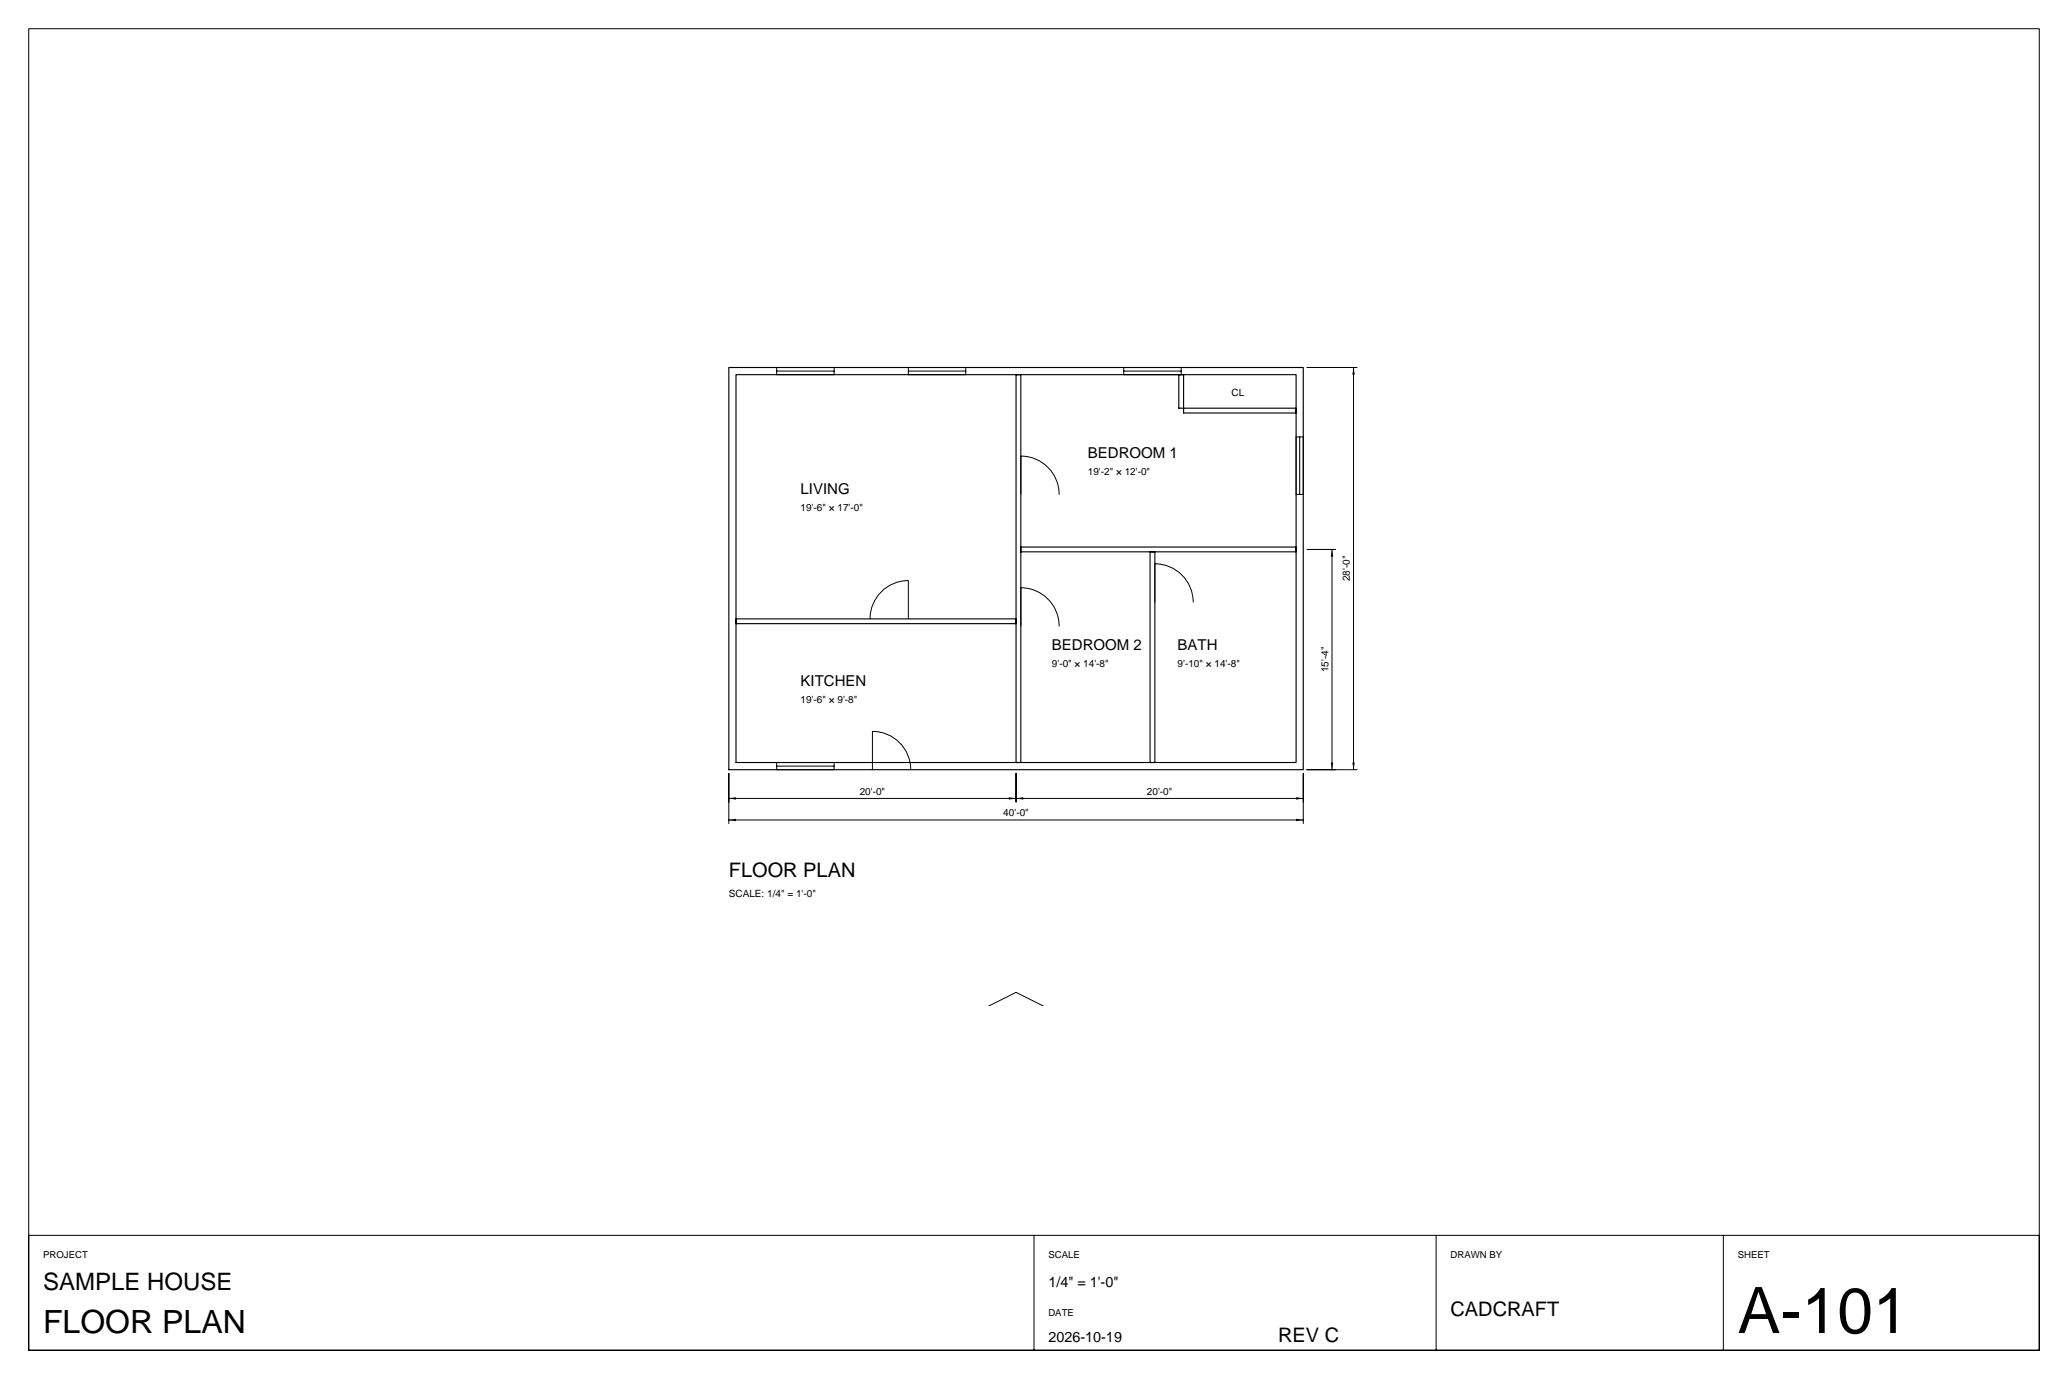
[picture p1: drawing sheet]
<svg xmlns="http://www.w3.org/2000/svg" width="914mm" height="610mm" viewBox="0 0 914 610" stroke-linecap="round" stroke-linejoin="round" font-family="sans-serif">
<g fill="#000">
<path d="M598.5 162.5l.5 3.1h-1z" fill-rule="evenodd"/>
<path d="M589 242.9l.5 3.2h-1.1z" fill-rule="evenodd"/>
<path d="M322.3 353l3.1-.6v1.1z" fill-rule="evenodd"/>
<path d="M446.1 352.4l3.2 .6-3.2 .5z" fill-rule="evenodd"/>
<path d="M449.3 353l3.1-.6v1.1z" fill-rule="evenodd"/>
<path d="M573.1 352.4l3.2 .6-3.2 .5z" fill-rule="evenodd"/>
<path d="M588.4 337.1h1.1l-.5 3.2z" fill-rule="evenodd"/>
<path d="M598 337.1h1l-.5 3.2z" fill-rule="evenodd"/>
<path d="M322.3 362.5l3.1-.6v1.1z" fill-rule="evenodd"/>
<path d="M573.1 361.9l3.2 .6-3.2 .5z" fill-rule="evenodd"/>
</g>
<path d="M322.3 162.5h254v177.8h-254zM325.4 165.6h247.7v171.5h-247.7zM449.3 165.6h2.1v171.5h-2.1zM521.2 165.6h2.1v14.8h-2.1zM523.3 180.4h49.8v2.2h-49.8zM451.4 241.8h121.7v2.1h-121.7zM508.5 243.9h2.1v93.2h-2.1zM325.4 273.6h123.9v2.1h-123.9z" fill="none" stroke="#000" stroke-width=".5"/>
<g fill="none" stroke="#000" stroke-width=".44">
<path d="M12.7 12.7h889v584.2h-889v-50.8h889v50.8h-889zM343.4 162.5h25.4v3.1h-25.4zM343.4 164h25.4M401.6 162.5h25.4v3.1h-25.4zM401.6 164h25.4M496.9 162.5h25.4v3.1h-25.4zM496.9 164h25.4M577.8 162.5h22.3M598.5 162.5v177.8M573.1 193.1h3.2v25.4h-3.2zM574.7 193.1v25.4M451.4 218.5v-16.9a16.9 16.9 0 0 1 16.9 16.9"/>
<path d="M577.8 242.9h12.8M589 242.9v97.4M384.7 273.6a16.9 16.9 0 0 1 16.9-17v17M451.4 276.8v-17a16.9 16.9 0 0 1 16.9 17M510.6 266.2v-17a16.9 16.9 0 0 1 17 17M343.4 337.1h25.4v3.2h-25.4zM343.4 338.7h25.4M322.3 341.8v22.3M322.3 353h254M385.8 340.3v-17a16.9 16.9 0 0 1 16.9 17M449.3 341.8v12.7M576.3 341.8v22.3"/>
<path d="M577.8 340.3h22.3M322.3 362.5h254M437.5 444.5l11.8-5.8 11.7 5.8M457.2 546.1v50.8M635 546.1v50.8M762 546.1v50.8"/>
</g>
<text font-size="28.3" x="768.3" y="589.3">A-101</text>
<text font-size="14.2" x="19" y="589.3">FLOOR PLAN</text>
<text font-size="10.6" x="19" y="570.2">SAMPLE HOUSE</text>
<g font-size="8.8">
<text x="322.3" y="387.9">FLOOR PLAN</text>
<text x="641.3" y="581.7">CADCRAFT</text>
<text x="565.2" y="593.1">REV C</text>
</g>
<g font-size="6.6">
<text x="481" y="202.7">BEDROOM 1</text>
<text x="354" y="218.5">LIVING</text>
<text x="465.1" y="287.3">BEDROOM 2</text>
<text x="520.7" y="287.3">BATH</text>
<text x="354" y="303.2">KITCHEN</text>
</g>
<g font-size="6.4">
<text x="463.5" y="569">1/4&quot; = 1'-0&quot;</text>
<text x="463.5" y="593.1">2026-10-19</text>
</g>
<g font-size="4.4">
<text x="544.5" y="175.2">CL</text>
<text x="481" y="210.1">19'-2&quot; × 12'-0&quot;</text>
<text x="354" y="226">19'-6&quot; × 17'-0&quot;</text>
<text x="596.9" y="257" transform="rotate(-90 596.9 257)">28'-0&quot;</text>
<text x="465.1" y="294.7">9'-0&quot; × 14'-8&quot;</text>
<text x="520.7" y="294.7">9'-10&quot; × 14'-8&quot;</text>
<text x="587.4" y="297.2" transform="rotate(-90 587.4 297.2)">15'-4&quot;</text>
<text x="354" y="310.6">19'-6&quot; × 9'-8&quot;</text>
<text x="380.1" y="351.4">20'-0&quot;</text>
<text x="507.1" y="351.4">20'-0&quot;</text>
<text x="443.6" y="360.9">40'-0&quot;</text>
<text x="322.3" y="396.3">SCALE: 1/4&quot; = 1'-0&quot;</text>
<text x="322.3" y="596.4">SCALE: 1/4&quot; = 1'-0&quot;</text>
</g>
<g font-size="4.2">
<text x="19" y="556.3">PROJECT</text>
<text x="463.5" y="556.3">SCALE</text>
<text x="641.3" y="556.3">DRAWN BY</text>
<text x="768.3" y="556.3">SHEET</text>
<text x="463.5" y="581.7">DATE</text>
</g>
</svg>
